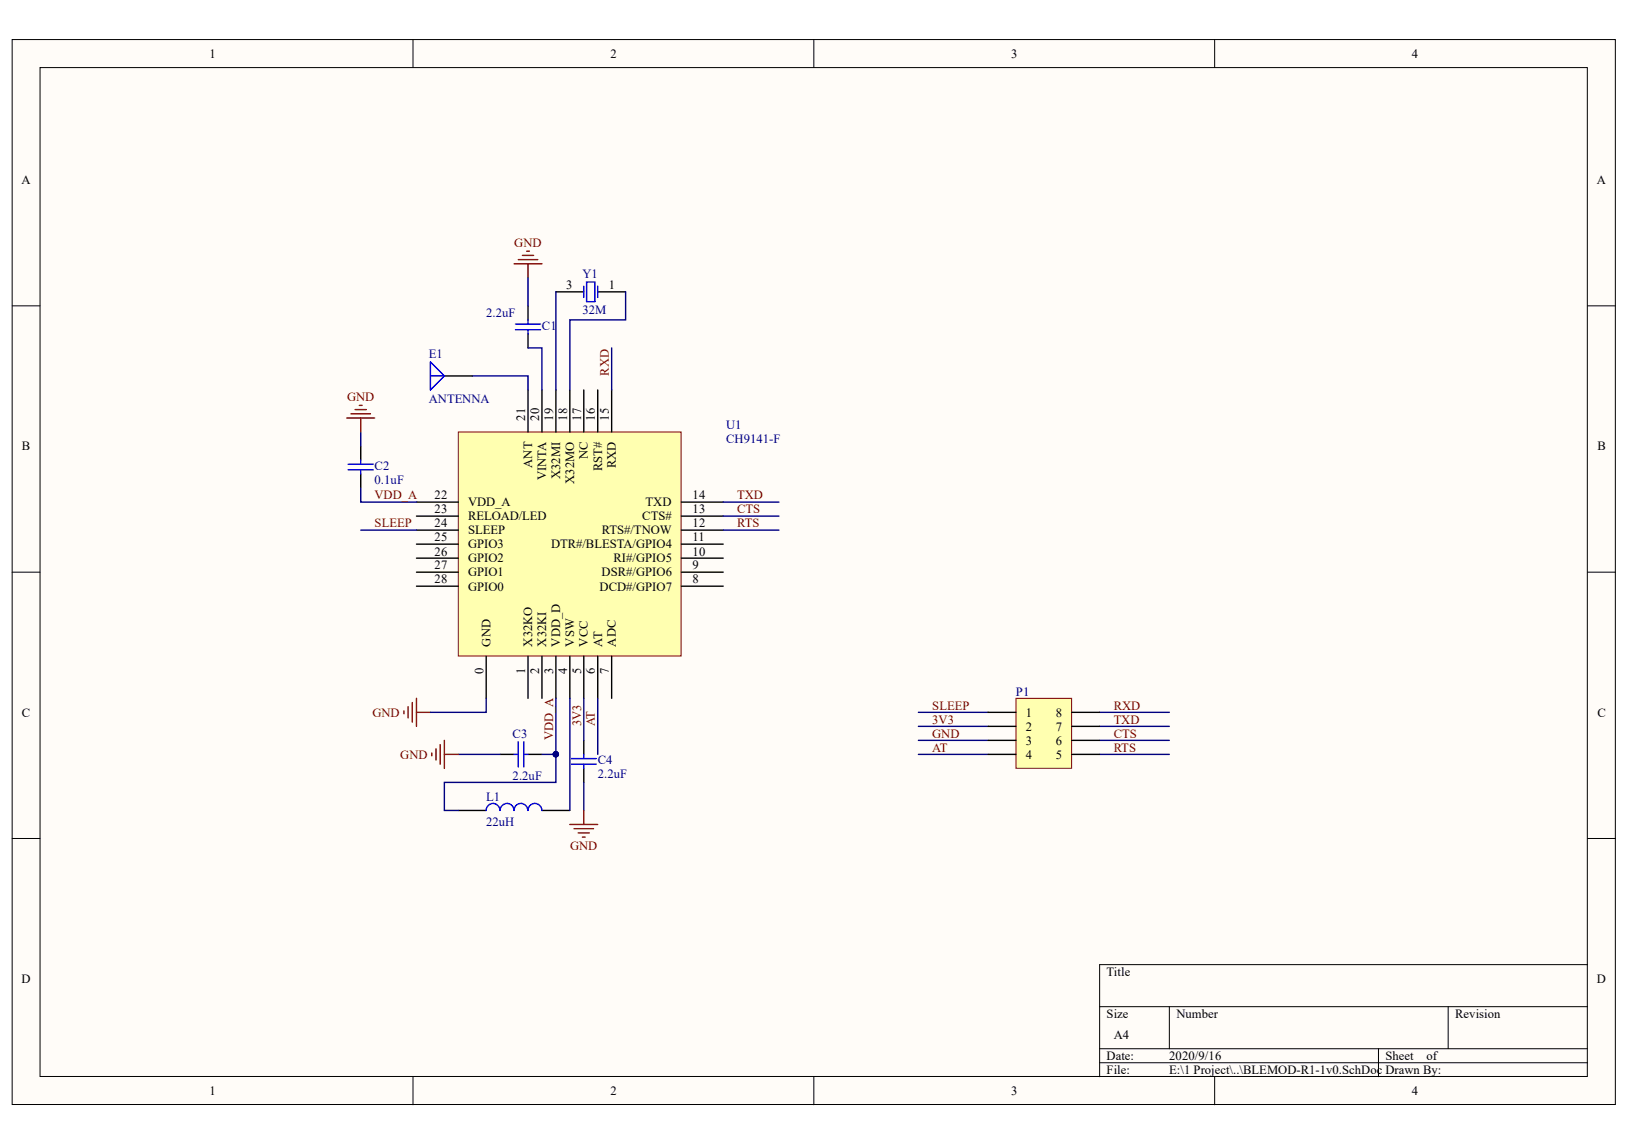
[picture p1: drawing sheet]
<svg xmlns="http://www.w3.org/2000/svg" width="289mm" height="202mm" viewBox="0 0 289 202" stroke-linecap="round" stroke-linejoin="round" font-family="sans-serif">
<g fill="#fffcf8" stroke="#000" stroke-width=".18">
<path d="M2.1 7h282.8v187.8h-282.8z"/>
<path d="M7.1 11.9h272.9v178h-272.9z"/>
</g>
<g fill="none" stroke="#000" stroke-width=".18">
<path d="M72.8 7v4.9M143.5 7v4.9M214.3 7v4.9M2.1 54h5M280 54h5M2.1 100.9h5M280 100.9h5M2.1 147.9h5M280 147.9h5M194 177.6h86M206.3 177.6v7.4M255.4 177.6v7.4"/>
<path d="M280 170.2h-86v19.7M72.8 189.9v5M143.5 189.9v5M194 185h86M194 187.5h86M214.3 189.9v5M243.1 185v4.9"/>
</g>
<path d="M80.8 76.2h39.3v39.5h-39.3z" fill="#ffffb0" stroke="#800000" stroke-width=".18"/>
<g fill="none" stroke="#000" stroke-width=".25">
<path d="M93.1 54v2.4M93.1 58.9v2.5M98.1 51.5h4.9M105.4 51.5h5M63.6 78.7v2.4M78.4 66.3h4.9M93.1 68.8v7.4M95.6 68.8v7.4M98.1 68.8v7.4M100.5 68.8v7.4M103 68.8v7.4M105.4 68.8v7.4"/>
<path d="M107.9 68.8v7.4M63.6 83.6v2.5M73.5 88.6h7.3M73.5 96h7.3M73.5 93.5h7.3M73.5 98.5h7.3M73.5 91h7.3M120.2 88.6h7.4M120.2 96h7.4M120.2 93.5h7.4M120.2 98.5h7.4M120.2 91h7.4"/>
<path d="M73.5 103.4h7.3M73.5 100.9h7.3M85.8 115.8v7.4M93.1 115.8v7.4M95.6 115.8v7.4M98.1 115.8v7.4M100.5 115.8v7.4M103 115.8v7.4M105.4 115.8v7.4M107.9 115.8v7.4M120.2 103.4h7.4M120.2 100.9h7.4"/>
<path d="M88.2 133.1h2.5M93.1 133.1h2.5M103 130.6v2.5M103 135.5v2.5M80.8 143h5M95.6 143h4.9"/>
</g>
<g fill="none" stroke="#00f" stroke-width=".25">
<path d="M90.9 58.2h4.4M90.9 57.2h4.4M93.1 56.4v.8M93.1 58.2v.7M103 50.5v2M103.5 49.7h1.4v3.5h-1.4zM105.4 50.5v2M75.9 63.8l2.5 2.5-2.5 2.5zM75.9 66.3h2.5M61.4 82.9h4.4M61.4 81.9h4.4M63.6 81.1v.8"/>
<path d="M63.6 82.9v.7M90.7 133.1h.7M91.4 130.8v4.5M92.4 133.1h.7M92.4 130.8v4.5M100.8 133.8h4.4M100.8 134.8h4.4M103 133.1v.7M103 134.8v.7M88.2 143a1.21 1.21 0 0 0-1.2-1.3 1.21 1.21 0 0 0-1.2 1.3M93.1 143a1.22 1.22 0 0 0-1.2-1.3 1.22 1.22 0 0 0-1.2 1.3 1.22 1.22 0 0 0-1.3-1.3 1.22 1.22 0 0 0-1.2 1.3M95.6 143a1.22 1.22 0 0 0-1.2-1.3 1.22 1.22 0 0 0-1.3 1.3"/>
</g>
<g fill="none" stroke="#800000" stroke-width=".25">
<path d="M90.7 46.5h4.9M91.4 45.8h3.5M92.2 45.1h1.9M92.9 44.3h.5M93.1 46.5v2.5M61.2 73.7h4.9M61.9 73h3.4M62.6 72.2h2M63.4 71.5h.5M63.6 73.7v2.5M71.2 125.4v.5M72 124.7v1.9"/>
<path d="M72.7 123.9v3.5M73.5 123.2v4.9M73.5 125.6h2.4M76.2 132.8v.5M76.9 132.1v2M77.6 131.3v3.5M78.4 130.6v4.9M78.4 133.1h2.4M100.5 145.4h4.9M101.3 146.2h3.4M102 146.9h2M102.7 147.7h.5"/>
<path d="M103 143v2.4"/>
</g>
<g fill="none" stroke="#000080" stroke-width=".25">
<path d="M93.1 49v5M98.1 51.5v17.3M110.4 51.5v4.9h-9.9v12.4M63.6 76.2v2.5M83.3 66.3h9.8v2.5M93.1 61.4h2.5v7.4M107.9 61.4v7.4M63.6 86.1v2.5h9.9M63.6 93.5h9.9M127.6 88.6h9.8M80.8 133.1h7.4M85.8 123.2v2.4h-9.9"/>
<path d="M95.6 133.1h2.5M98.1 133.1v4.9h-19.7v5h2.4M98.1 123.2v9.9M100.5 123.2v19.8M103 123.2v7.4M103 138v5M105.4 123.2v9.9M162 133.1h12.3M162 125.6h12.3M162 128.1h12.3M162 130.6h12.3M194 133.1h12.3"/>
<path d="M194 125.6h12.3M194 128.1h12.3M194 130.6h12.3"/>
</g>
<circle cx="98" cy="133" r=".47" fill="#000080" stroke="#000080" stroke-width=".18"/>
<path d="M179.2 123.2h9.8v12.3h-9.8z" fill="#ffffb0" stroke="#800000" stroke-width=".18"/>
<path d="M174.3 125.6h4.9M174.3 128.1h4.9M174.3 130.6h4.9M174.3 133.1h4.9M189 125.6h5M189 128.1h5M189 130.6h5M189 133.1h5" fill="none" stroke="#000" stroke-width=".25"/>
<path d="M127.6 91h9.8M127.6 93.5h9.8" fill="none" stroke="#000080" stroke-width=".25"/>
<g font-size="2.2">
<text x="36.9" y="10.2">1</text>
<text x="107.7" y="10.2">2</text>
<text x="178.4" y="10.2">3</text>
<text x="249.1" y="10.2">4</text>
<text x="3.8" y="32.5">A</text>
<text x="281.7" y="32.5">A</text>
<text x="99.9" y="51">3</text>
<text x="107.4" y="51">1</text>
<text x="92.6" y="74.2" transform="rotate(-90 92.6 74.2)">21</text>
<text x="95.1" y="74.2" transform="rotate(-90 95.1 74.2)">20</text>
<text x="97.6" y="74.2" transform="rotate(-90 97.6 74.2)">19</text>
<text x="100.1" y="74.2" transform="rotate(-90 100.1 74.2)">18</text>
<text x="102.5" y="74.2" transform="rotate(-90 102.5 74.2)">17</text>
<text x="104.9" y="74.2" transform="rotate(-90 104.9 74.2)">16</text>
<text x="107.4" y="74.2" transform="rotate(-90 107.4 74.2)">15</text>
<text x="3.9" y="79.4">B</text>
<text x="93.9" y="82.5" transform="rotate(-90 93.9 82.5)">ANT</text>
<text x="103.7" y="81" transform="rotate(-90 103.7 81)">NC</text>
<text x="106.2" y="83.1" transform="rotate(-90 106.2 83.1)">RST#</text>
<text x="108.6" y="82.6" transform="rotate(-90 108.6 82.6)">RXD</text>
<text x="281.8" y="79.4">B</text>
<text x="76.7" y="88.1">22</text>
<text x="82.6" y="89.3">VDD_A</text>
<text x="96.3" y="84.7" transform="rotate(-90 96.3 84.7)">VINTA</text>
<text x="98.8" y="84.4" transform="rotate(-90 98.8 84.4)">X32MI</text>
<text x="101.3" y="85.3" transform="rotate(-90 101.3 85.3)">X32MO</text>
<text x="113.9" y="89.3">TXD</text>
<text x="122.2" y="88.1">14</text>
<text x="76.7" y="95.5">25</text>
<text x="76.7" y="93">24</text>
<text x="76.7" y="90.5">23</text>
<text x="82.6" y="94.2">SLEEP</text>
<text x="82.6" y="91.8">RELOAD/LED</text>
<text x="106.1" y="94.2">RTS#/TNOW</text>
<text x="113.3" y="91.8">CTS#</text>
<text x="122.2" y="95.5">11</text>
<text x="122.2" y="93">12</text>
<text x="122.2" y="90.5">13</text>
<text x="76.7" y="98">26</text>
<text x="76.7" y="100.4">27</text>
<text x="82.6" y="99.2">GPIO2</text>
<text x="82.6" y="101.7">GPIO1</text>
<text x="82.6" y="96.7">GPIO3</text>
<text x="97.2" y="96.7">DTR#/BLESTA/GPIO4</text>
<text x="106.1" y="101.7">DSR#/GPIO6</text>
<text x="108.2" y="99.2">RI#/GPIO5</text>
<text x="122.2" y="100.4">9</text>
<text x="122.2" y="98">10</text>
<text x="76.7" y="102.9">28</text>
<text x="82.6" y="104.2">GPIO0</text>
<text x="105.8" y="104.2">DCD#/GPIO7</text>
<text x="122.2" y="102.9">8</text>
<text x="85.3" y="118.8" transform="rotate(-90 85.3 118.8)">0</text>
<text x="86.5" y="114" transform="rotate(-90 86.5 114)">GND</text>
<text x="92.6" y="118.8" transform="rotate(-90 92.6 118.8)">1</text>
<text x="93.9" y="114" transform="rotate(-90 93.9 114)">X32KO</text>
<text x="95.1" y="118.8" transform="rotate(-90 95.1 118.8)">2</text>
<text x="96.3" y="114" transform="rotate(-90 96.3 114)">X32KI</text>
<text x="97.6" y="118.8" transform="rotate(-90 97.6 118.8)">3</text>
<text x="98.8" y="114" transform="rotate(-90 98.8 114)">VDD_D</text>
<text x="100.1" y="118.8" transform="rotate(-90 100.1 118.8)">4</text>
<text x="101.3" y="114" transform="rotate(-90 101.3 114)">VSW</text>
<text x="102.5" y="118.8" transform="rotate(-90 102.5 118.8)">5</text>
<text x="103.7" y="114" transform="rotate(-90 103.7 114)">VCC</text>
<text x="104.9" y="118.8" transform="rotate(-90 104.9 118.8)">6</text>
<text x="106.2" y="114" transform="rotate(-90 106.2 114)">AT</text>
<text x="107.4" y="118.8" transform="rotate(-90 107.4 118.8)">7</text>
<text x="108.6" y="114" transform="rotate(-90 108.6 114)">ADC</text>
<text x="3.9" y="126.4">C</text>
<text x="180.9" y="126.4">1</text>
<text x="180.9" y="128.9">2</text>
<text x="180.9" y="131.4">3</text>
<text x="186.2" y="131.4">6</text>
<text x="186.2" y="128.9">7</text>
<text x="186.2" y="126.4">8</text>
<text x="281.8" y="126.4">C</text>
<text x="180.9" y="133.8">4</text>
<text x="186.2" y="133.8">5</text>
<text x="3.8" y="173.4">D</text>
<text x="195.2" y="172.1">Title</text>
<text x="281.7" y="173.4">D</text>
<text x="195.2" y="179.6">Size</text>
<text x="207.5" y="179.6">Number</text>
<text x="256.7" y="179.6">Revision</text>
<text x="196.4" y="183.3">A4</text>
<text x="195.2" y="187">Date:</text>
<text x="195.2" y="189.5">File:</text>
<text x="206.2" y="187">2020/9/16</text>
<text x="206.2" y="189.5">E:\1 Project\..\BLEMOD-R1-1v0.SchDoc Drawn By:</text>
<text x="244.4" y="187">Sheet</text>
<text x="251.6" y="187">of</text>
<text x="36.9" y="193.2">1</text>
<text x="107.7" y="193.2">2</text>
<text x="178.4" y="193.2">3</text>
<text x="249.1" y="193.2">4</text>
</g>
<g font-size="2.2" fill="#800000">
<text x="90.7" y="43.6">GND</text>
<text x="61.2" y="70.8">GND</text>
<text x="107.4" y="66.3" transform="rotate(-90 107.4 66.3)">RXD</text>
<text x="66.1" y="88.1">VDD_A</text>
<text x="130" y="88.1">TXD</text>
<text x="66.1" y="93">SLEEP</text>
<text x="130" y="90.5">CTS</text>
<text x="130" y="93">RTS</text>
<text x="164.4" y="125.2">SLEEP</text>
<text x="196.4" y="125.2">RXD</text>
<text x="65.7" y="126.4">GND</text>
<text x="97.6" y="130.6" transform="rotate(-90 97.6 130.6)">VDD_A</text>
<text x="102.5" y="128.1" transform="rotate(-90 102.5 128.1)">3V3</text>
<text x="104.9" y="128.1" transform="rotate(-90 104.9 128.1)">AT</text>
<text x="164.4" y="127.6">3V3</text>
<text x="164.4" y="130.1">GND</text>
<text x="196.4" y="130.1">CTS</text>
<text x="196.4" y="127.6">TXD</text>
<text x="70.6" y="133.8">GND</text>
<text x="164.4" y="132.6">AT</text>
<text x="196.4" y="132.6">RTS</text>
<text x="100.6" y="149.9">GND</text>
</g>
<g font-size="2.2" fill="#000080">
<text x="102.7" y="49">Y1</text>
<text x="85.8" y="55.9">2.2uF</text>
<text x="95.6" y="58.2">C1</text>
<text x="102.7" y="55.4">32M</text>
<text x="75.7" y="63.1">E1</text>
<text x="75.7" y="71">ANTENNA</text>
<text x="128.1" y="75.7">U1</text>
<text x="66.1" y="82.9">C2</text>
<text x="128.1" y="78.2">CH9141-F</text>
<text x="66.1" y="85.4">0.1uF</text>
<text x="179.2" y="122.7">P1</text>
<text x="90.4" y="130.1">C3</text>
<text x="90.4" y="137.5">2.2uF</text>
<text x="105.4" y="134.8">C4</text>
<text x="105.4" y="137.3">2.2uF</text>
<text x="85.8" y="141.2">L1</text>
<text x="85.8" y="145.7">22uH</text>
</g>
</svg>
